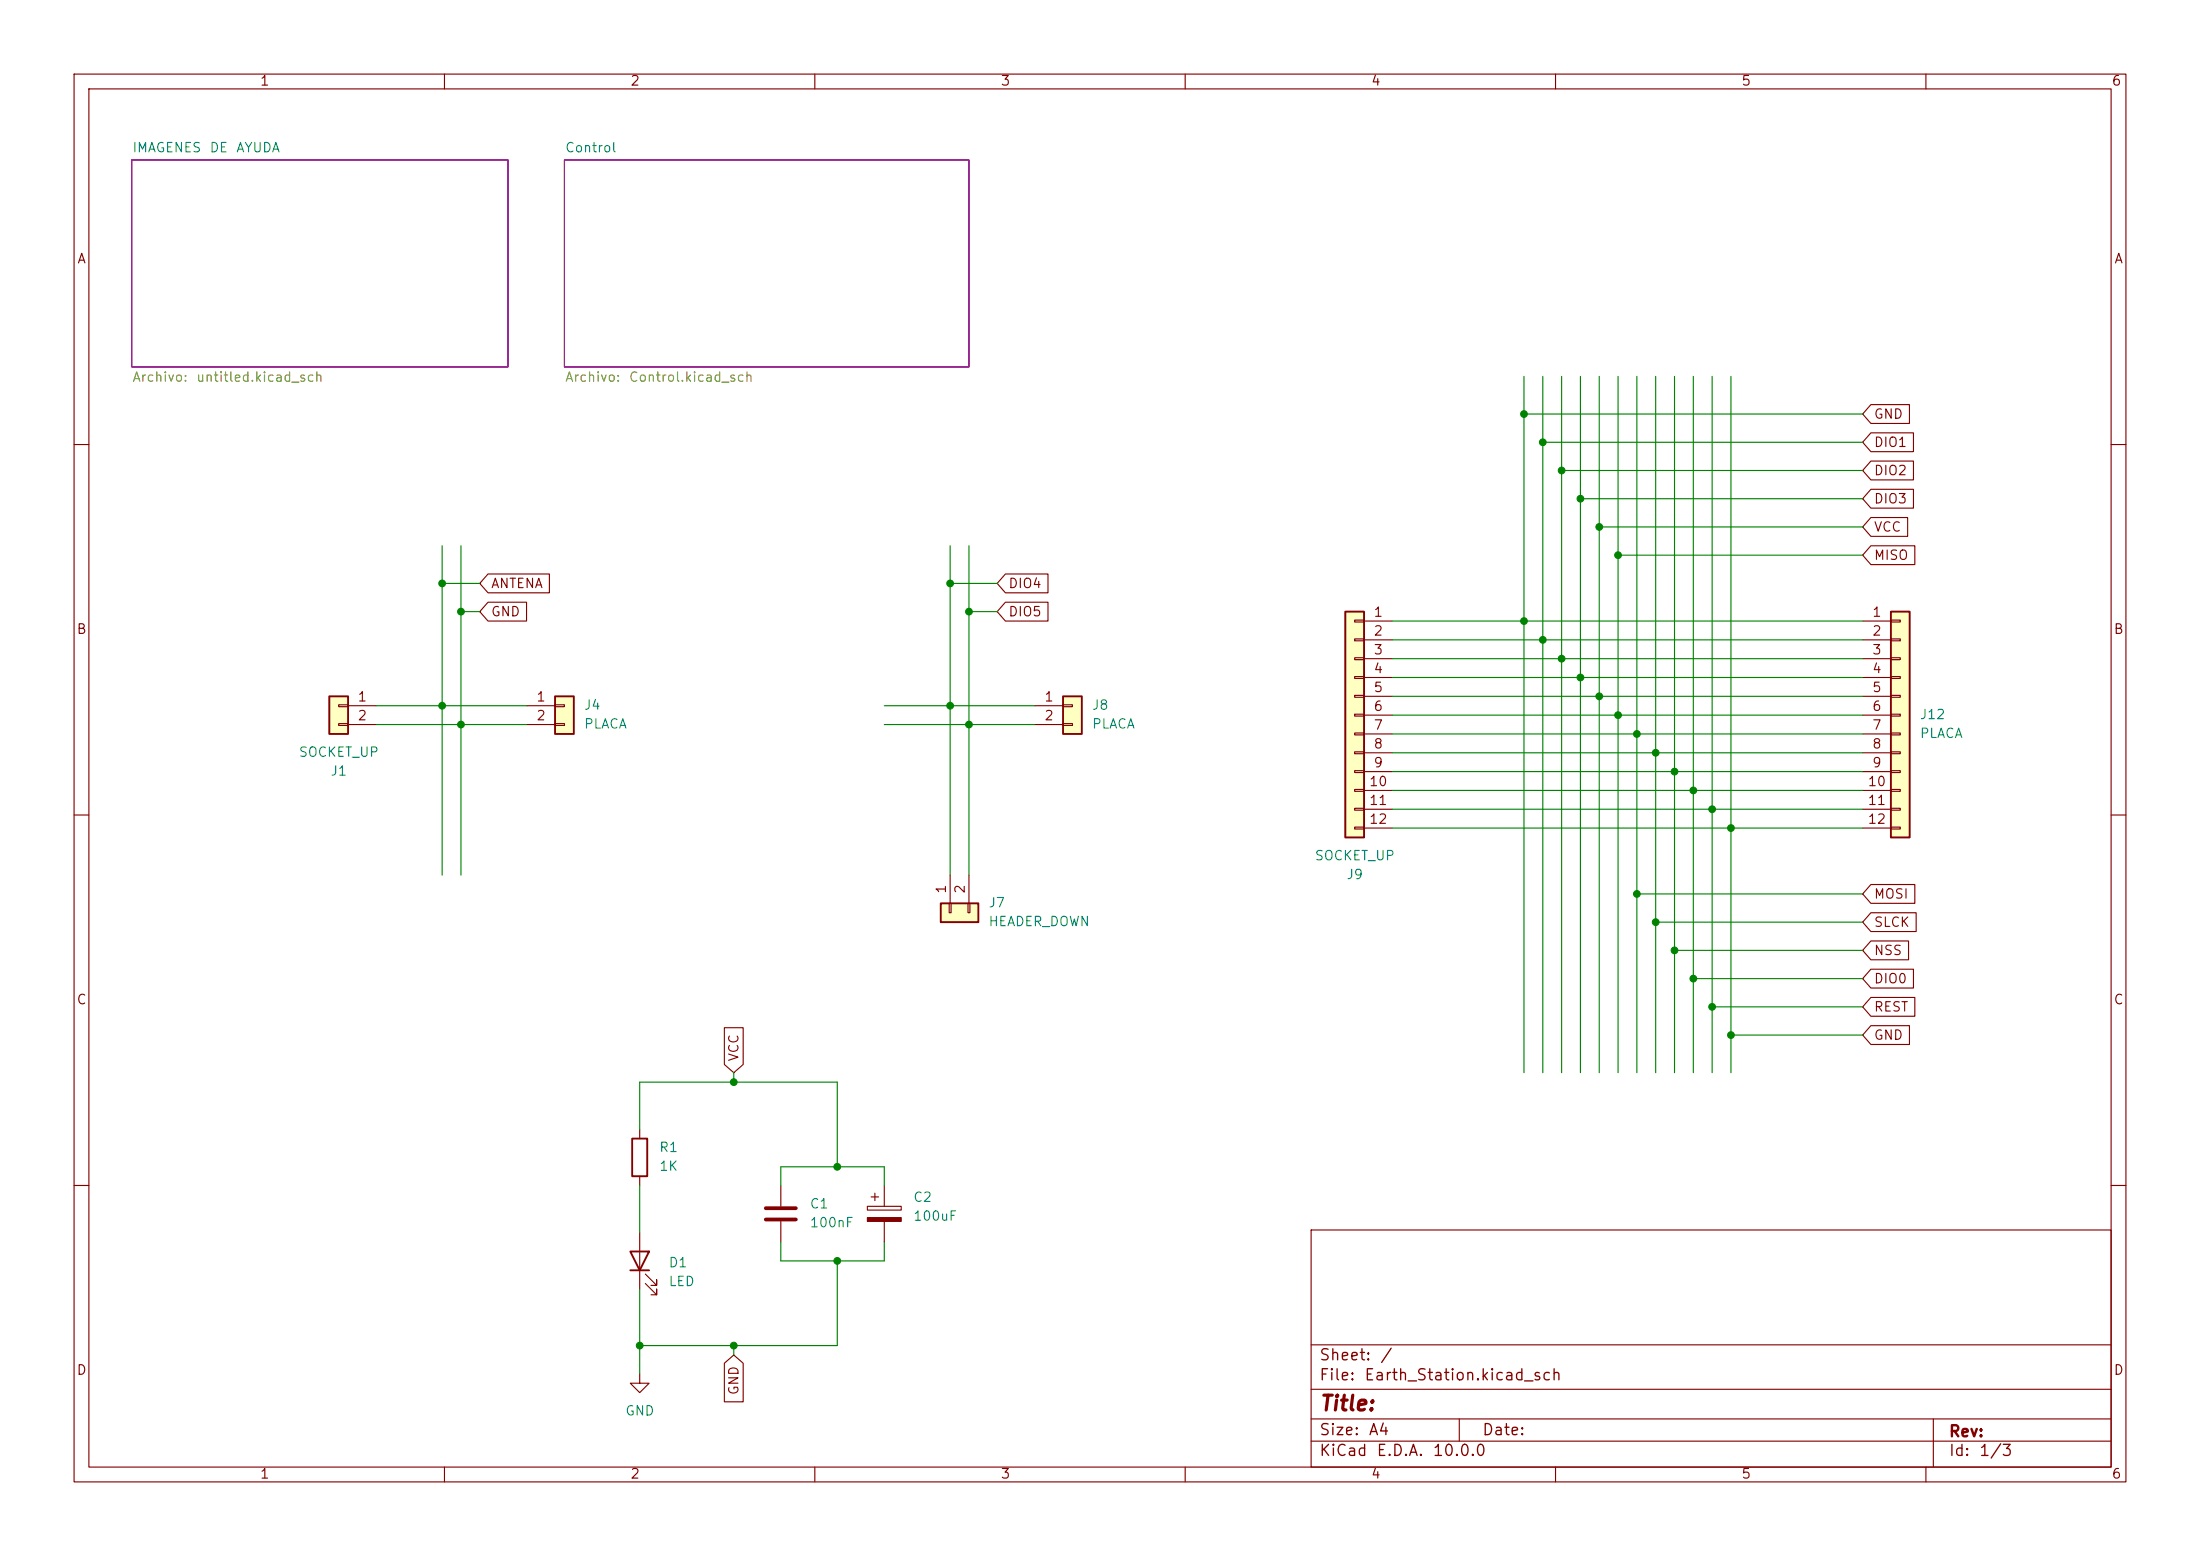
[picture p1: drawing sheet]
(kicad_sch
 (version 20260306)
 (generator "eeschema")
 (generator_version "10.0")
 (paper "A4")
 (lib_symbols
  (symbol "Connector_Generic:Conn_01x02"
   (pin_names
    (offset 1.016) (hide yes)) (exclude_from_sim no) (in_bom yes) (on_board yes)
   (in_pos_files yes)
   (duplicate_pin_numbers_are_jumpers no)
   (property "Reference" "J" (at 0 2.54 0) (show_name no) (do_not_autoplace no) (effects (font (size 1.27 1.27))))
   (property "Value" "Conn_01x02" (at 0 -5.08 0) (show_name no) (do_not_autoplace no) (effects (font (size 1.27 1.27))))
   (property "Footprint" "" (at 0 0 0) (show_name no) (do_not_autoplace no) (hide yes) (effects (font (size 1.27 1.27))))
   (property "Datasheet" "" (at 0 0 0) (show_name no) (do_not_autoplace no) (hide yes) (effects (font (size 1.27 1.27))))
   (property "Description" "Generic connector, single row, 01x02, script generated (kicad-library-utils/schlib/autogen/connector/)" (at 0 0 0) (show_name no) (do_not_autoplace no) (hide yes) (effects (font (size 1.27 1.27))))
   (symbol "Conn_01x02_1_1"
    (rectangle (start -1.27 1.27) (end 1.27 -3.81) (stroke (width 0.254) (type default)) (fill (type background)))
    (rectangle (start -1.27 0.127) (end 0 -0.127) (stroke (width 0.1524) (type default)) (fill (type none)))
    (rectangle (start -1.27 -2.413) (end 0 -2.667) (stroke (width 0.1524) (type default)) (fill (type none)))
    (pin passive line (at -5.08 0 0) (length 3.81) (name "Pin_1" (effects (font (size 1.27 1.27)))) (number "1" (effects (font (size 1.27 1.27)))))
    (pin passive line (at -5.08 -2.54 0) (length 3.81) (name "Pin_2" (effects (font (size 1.27 1.27)))) (number "2" (effects (font (size 1.27 1.27))))))
   (embedded_fonts no))
  (symbol "Connector_Generic:Conn_01x12"
   (pin_names
    (offset 1.016) (hide yes)) (exclude_from_sim no) (in_bom yes) (on_board yes)
   (in_pos_files yes)
   (duplicate_pin_numbers_are_jumpers no)
   (property "Reference" "J" (at 0 15.24 0) (show_name no) (do_not_autoplace no) (effects (font (size 1.27 1.27))))
   (property "Value" "Conn_01x12" (at 0 -17.78 0) (show_name no) (do_not_autoplace no) (effects (font (size 1.27 1.27))))
   (property "Footprint" "" (at 0 0 0) (show_name no) (do_not_autoplace no) (hide yes) (effects (font (size 1.27 1.27))))
   (property "Datasheet" "" (at 0 0 0) (show_name no) (do_not_autoplace no) (hide yes) (effects (font (size 1.27 1.27))))
   (property "Description" "Generic connector, single row, 01x12, script generated (kicad-library-utils/schlib/autogen/connector/)" (at 0 0 0) (show_name no) (do_not_autoplace no) (hide yes) (effects (font (size 1.27 1.27))))
   (symbol "Conn_01x12_1_1"
    (rectangle (start -1.27 13.97) (end 1.27 -16.51) (stroke (width 0.254) (type default)) (fill (type background)))
    (rectangle (start -1.27 12.827) (end 0 12.573) (stroke (width 0.1524) (type default)) (fill (type none)))
    (rectangle (start -1.27 10.287) (end 0 10.033) (stroke (width 0.1524) (type default)) (fill (type none)))
    (rectangle (start -1.27 7.747) (end 0 7.493) (stroke (width 0.1524) (type default)) (fill (type none)))
    (rectangle (start -1.27 5.207) (end 0 4.953) (stroke (width 0.1524) (type default)) (fill (type none)))
    (rectangle (start -1.27 2.667) (end 0 2.413) (stroke (width 0.1524) (type default)) (fill (type none)))
    (rectangle (start -1.27 0.127) (end 0 -0.127) (stroke (width 0.1524) (type default)) (fill (type none)))
    (rectangle (start -1.27 -2.413) (end 0 -2.667) (stroke (width 0.1524) (type default)) (fill (type none)))
    (rectangle (start -1.27 -4.953) (end 0 -5.207) (stroke (width 0.1524) (type default)) (fill (type none)))
    (rectangle (start -1.27 -7.493) (end 0 -7.747) (stroke (width 0.1524) (type default)) (fill (type none)))
    (rectangle (start -1.27 -10.033) (end 0 -10.287) (stroke (width 0.1524) (type default)) (fill (type none)))
    (rectangle (start -1.27 -12.573) (end 0 -12.827) (stroke (width 0.1524) (type default)) (fill (type none)))
    (rectangle (start -1.27 -15.113) (end 0 -15.367) (stroke (width 0.1524) (type default)) (fill (type none)))
    (pin passive line (at -5.08 12.7 0) (length 3.81) (name "Pin_1" (effects (font (size 1.27 1.27)))) (number "1" (effects (font (size 1.27 1.27)))))
    (pin passive line (at -5.08 10.16 0) (length 3.81) (name "Pin_2" (effects (font (size 1.27 1.27)))) (number "2" (effects (font (size 1.27 1.27)))))
    (pin passive line (at -5.08 7.62 0) (length 3.81) (name "Pin_3" (effects (font (size 1.27 1.27)))) (number "3" (effects (font (size 1.27 1.27)))))
    (pin passive line (at -5.08 5.08 0) (length 3.81) (name "Pin_4" (effects (font (size 1.27 1.27)))) (number "4" (effects (font (size 1.27 1.27)))))
    (pin passive line (at -5.08 2.54 0) (length 3.81) (name "Pin_5" (effects (font (size 1.27 1.27)))) (number "5" (effects (font (size 1.27 1.27)))))
    (pin passive line (at -5.08 0 0) (length 3.81) (name "Pin_6" (effects (font (size 1.27 1.27)))) (number "6" (effects (font (size 1.27 1.27)))))
    (pin passive line (at -5.08 -2.54 0) (length 3.81) (name "Pin_7" (effects (font (size 1.27 1.27)))) (number "7" (effects (font (size 1.27 1.27)))))
    (pin passive line (at -5.08 -5.08 0) (length 3.81) (name "Pin_8" (effects (font (size 1.27 1.27)))) (number "8" (effects (font (size 1.27 1.27)))))
    (pin passive line (at -5.08 -7.62 0) (length 3.81) (name "Pin_9" (effects (font (size 1.27 1.27)))) (number "9" (effects (font (size 1.27 1.27)))))
    (pin passive line (at -5.08 -10.16 0) (length 3.81) (name "Pin_10" (effects (font (size 1.27 1.27)))) (number "10" (effects (font (size 1.27 1.27)))))
    (pin passive line (at -5.08 -12.7 0) (length 3.81) (name "Pin_11" (effects (font (size 1.27 1.27)))) (number "11" (effects (font (size 1.27 1.27)))))
    (pin passive line (at -5.08 -15.24 0) (length 3.81) (name "Pin_12" (effects (font (size 1.27 1.27)))) (number "12" (effects (font (size 1.27 1.27))))))
   (embedded_fonts no))
  (symbol "Device:C"
   (pin_numbers (hide yes))
   (pin_names
    (offset 0.254)) (exclude_from_sim no) (in_bom yes) (on_board yes)
   (in_pos_files yes)
   (duplicate_pin_numbers_are_jumpers no)
   (property "Reference" "C" (at 0.635 2.54 0) (show_name no) (do_not_autoplace no) (effects (font (size 1.27 1.27)) (justify left)))
   (property "Value" "C" (at 0.635 -2.54 0) (show_name no) (do_not_autoplace no) (effects (font (size 1.27 1.27)) (justify left)))
   (property "Footprint" "" (at 0.9652 -3.81 0) (show_name no) (do_not_autoplace no) (hide yes) (effects (font (size 1.27 1.27))))
   (property "Datasheet" "" (at 0 0 0) (show_name no) (do_not_autoplace no) (hide yes) (effects (font (size 1.27 1.27))))
   (property "Description" "Unpolarized capacitor" (at 0 0 0) (show_name no) (do_not_autoplace no) (hide yes) (effects (font (size 1.27 1.27))))
   (symbol "C_0_1"
    (polyline (pts (xy -2.032 0.762) (xy 2.032 0.762)) (stroke (width 0.508) (type default)) (fill (type none)))
    (polyline (pts (xy -2.032 -0.762) (xy 2.032 -0.762)) (stroke (width 0.508) (type default)) (fill (type none))))
   (symbol "C_1_1"
    (pin passive line (at 0 3.81 270) (length 2.794) (name "" (effects (font (size 1.27 1.27)))) (number "1" (effects (font (size 1.27 1.27)))))
    (pin passive line (at 0 -3.81 90) (length 2.794) (name "" (effects (font (size 1.27 1.27)))) (number "2" (effects (font (size 1.27 1.27))))))
   (embedded_fonts no))
  (symbol "Device:C_Polarized"
   (pin_numbers (hide yes))
   (pin_names
    (offset 0.254)) (exclude_from_sim no) (in_bom yes) (on_board yes)
   (in_pos_files yes)
   (duplicate_pin_numbers_are_jumpers no)
   (property "Reference" "C" (at 0.635 2.54 0) (show_name no) (do_not_autoplace no) (effects (font (size 1.27 1.27)) (justify left)))
   (property "Value" "C_Polarized" (at 0.635 -2.54 0) (show_name no) (do_not_autoplace no) (effects (font (size 1.27 1.27)) (justify left)))
   (property "Footprint" "" (at 0.9652 -3.81 0) (show_name no) (do_not_autoplace no) (hide yes) (effects (font (size 1.27 1.27))))
   (property "Datasheet" "" (at 0 0 0) (show_name no) (do_not_autoplace no) (hide yes) (effects (font (size 1.27 1.27))))
   (property "Description" "Polarized capacitor" (at 0 0 0) (show_name no) (do_not_autoplace no) (hide yes) (effects (font (size 1.27 1.27))))
   (symbol "C_Polarized_0_1"
    (rectangle (start -2.286 0.508) (end 2.286 1.016) (stroke (width 0) (type default)) (fill (type none)))
    (polyline (pts (xy -1.778 2.286) (xy -0.762 2.286)) (stroke (width 0) (type default)) (fill (type none)))
    (polyline (pts (xy -1.27 2.794) (xy -1.27 1.778)) (stroke (width 0) (type default)) (fill (type none)))
    (rectangle (start 2.286 -0.508) (end -2.286 -1.016) (stroke (width 0) (type default)) (fill (type outline))))
   (symbol "C_Polarized_1_1"
    (pin passive line (at 0 3.81 270) (length 2.794) (name "" (effects (font (size 1.27 1.27)))) (number "1" (effects (font (size 1.27 1.27)))))
    (pin passive line (at 0 -3.81 90) (length 2.794) (name "" (effects (font (size 1.27 1.27)))) (number "2" (effects (font (size 1.27 1.27))))))
   (embedded_fonts no))
  (symbol "Device:LED"
   (pin_numbers (hide yes))
   (pin_names
    (offset 1.016) (hide yes)) (exclude_from_sim no) (in_bom yes) (on_board yes)
   (in_pos_files yes)
   (duplicate_pin_numbers_are_jumpers no)
   (property "Reference" "D" (at 0 2.54 0) (show_name no) (do_not_autoplace no) (effects (font (size 1.27 1.27))))
   (property "Value" "LED" (at 0 -2.54 0) (show_name no) (do_not_autoplace no) (effects (font (size 1.27 1.27))))
   (property "Footprint" "" (at 0 0 0) (show_name no) (do_not_autoplace no) (hide yes) (effects (font (size 1.27 1.27))))
   (property "Datasheet" "" (at 0 0 0) (show_name no) (do_not_autoplace no) (hide yes) (effects (font (size 1.27 1.27))))
   (property "Description" "Light emitting diode" (at 0 0 0) (show_name no) (do_not_autoplace no) (hide yes) (effects (font (size 1.27 1.27))))
   (symbol "LED_0_1"
    (polyline (pts (xy -3.048 -0.762) (xy -4.572 -2.286) (xy -3.81 -2.286) (xy -4.572 -2.286) (xy -4.572 -1.524)) (stroke (width 0) (type default)) (fill (type none)))
    (polyline (pts (xy -1.778 -0.762) (xy -3.302 -2.286) (xy -2.54 -2.286) (xy -3.302 -2.286) (xy -3.302 -1.524)) (stroke (width 0) (type default)) (fill (type none)))
    (polyline (pts (xy -1.27 0) (xy 1.27 0)) (stroke (width 0) (type default)) (fill (type none)))
    (polyline (pts (xy -1.27 -1.27) (xy -1.27 1.27)) (stroke (width 0.254) (type default)) (fill (type none)))
    (polyline (pts (xy 1.27 -1.27) (xy 1.27 1.27) (xy -1.27 0) (xy 1.27 -1.27)) (stroke (width 0.254) (type default)) (fill (type none))))
   (symbol "LED_1_1"
    (pin passive line (at -3.81 0 0) (length 2.54) (name "K" (effects (font (size 1.27 1.27)))) (number "1" (effects (font (size 1.27 1.27)))))
    (pin passive line (at 3.81 0 180) (length 2.54) (name "A" (effects (font (size 1.27 1.27)))) (number "2" (effects (font (size 1.27 1.27))))))
   (embedded_fonts no))
  (symbol "Device:R"
   (pin_numbers (hide yes))
   (pin_names
    (offset 0)) (exclude_from_sim no) (in_bom yes) (on_board yes)
   (in_pos_files yes)
   (duplicate_pin_numbers_are_jumpers no)
   (property "Reference" "R" (at 2.032 0 90) (show_name no) (do_not_autoplace no) (effects (font (size 1.27 1.27))))
   (property "Value" "R" (at 0 0 90) (show_name no) (do_not_autoplace no) (effects (font (size 1.27 1.27))))
   (property "Footprint" "" (at -1.778 0 90) (show_name no) (do_not_autoplace no) (hide yes) (effects (font (size 1.27 1.27))))
   (property "Datasheet" "" (at 0 0 0) (show_name no) (do_not_autoplace no) (hide yes) (effects (font (size 1.27 1.27))))
   (property "Description" "Resistor" (at 0 0 0) (show_name no) (do_not_autoplace no) (hide yes) (effects (font (size 1.27 1.27))))
   (symbol "R_0_1"
    (rectangle (start -1.016 -2.54) (end 1.016 2.54) (stroke (width 0.254) (type default)) (fill (type none))))
   (symbol "R_1_1"
    (pin passive line (at 0 3.81 270) (length 1.27) (name "" (effects (font (size 1.27 1.27)))) (number "1" (effects (font (size 1.27 1.27)))))
    (pin passive line (at 0 -3.81 90) (length 1.27) (name "" (effects (font (size 1.27 1.27)))) (number "2" (effects (font (size 1.27 1.27))))))
   (embedded_fonts no))
  (symbol "power:GND"
   (power global)
   (pin_names
    (offset 0)) (exclude_from_sim no) (in_bom yes) (on_board yes)
   (in_pos_files yes)
   (duplicate_pin_numbers_are_jumpers no)
   (property "Reference" "#PWR" (at 0 -6.35 0) (show_name no) (do_not_autoplace no) (hide yes) (effects (font (size 1.27 1.27))))
   (property "Value" "GND" (at 0 -3.81 0) (show_name no) (do_not_autoplace no) (effects (font (size 1.27 1.27))))
   (property "Footprint" "" (at 0 0 0) (show_name no) (do_not_autoplace no) (hide yes) (effects (font (size 1.27 1.27))))
   (property "Datasheet" "" (at 0 0 0) (show_name no) (do_not_autoplace no) (hide yes) (effects (font (size 1.27 1.27))))
   (property "Description" "Power symbol creates a global label with name \"GND\" , ground" (at 0 0 0) (show_name no) (do_not_autoplace no) (hide yes) (effects (font (size 1.27 1.27))))
   (symbol "GND_0_1"
    (polyline (pts (xy 0 0) (xy 0 -1.27) (xy 1.27 -1.27) (xy 0 -2.54) (xy -1.27 -1.27) (xy 0 -1.27)) (stroke (width 0) (type default)) (fill (type none))))
   (symbol "GND_1_1"
    (pin power_in line (at 0 0 270) (length 0) (hide yes) (name "GND" (effects (font (size 1.27 1.27)))) (number "1" (effects (font (size 1.27 1.27))))))
   (embedded_fonts no)))
 (junction
  (at 205.74 55.88)
  (diameter 0)
  (color 0 0 0 0))
 (junction
  (at 223.52 124.46)
  (diameter 0)
  (color 0 0 0 0))
 (junction
  (at 99.06 181.61)
  (diameter 0)
  (color 0 0 0 0))
 (junction
  (at 231.14 135.89)
  (diameter 0)
  (color 0 0 0 0))
 (junction
  (at 228.6 132.08)
  (diameter 0)
  (color 0 0 0 0))
 (junction
  (at 128.27 95.25)
  (diameter 0)
  (color 0 0 0 0))
 (junction
  (at 113.03 170.18)
  (diameter 0)
  (color 0 0 0 0))
 (junction
  (at 231.14 109.22)
  (diameter 0)
  (color 0 0 0 0))
 (junction
  (at 62.23 97.79)
  (diameter 0)
  (color 0 0 0 0))
 (junction
  (at 223.52 101.6)
  (diameter 0)
  (color 0 0 0 0))
 (junction
  (at 220.98 99.06)
  (diameter 0)
  (color 0 0 0 0))
 (junction
  (at 210.82 63.5)
  (diameter 0)
  (color 0 0 0 0))
 (junction
  (at 218.44 96.52)
  (diameter 0)
  (color 0 0 0 0))
 (junction
  (at 233.68 139.7)
  (diameter 0)
  (color 0 0 0 0))
 (junction
  (at 208.28 86.36)
  (diameter 0)
  (color 0 0 0 0))
 (junction
  (at 213.36 91.44)
  (diameter 0)
  (color 0 0 0 0))
 (junction
  (at 215.9 93.98)
  (diameter 0)
  (color 0 0 0 0))
 (junction
  (at 213.36 67.31)
  (diameter 0)
  (color 0 0 0 0))
 (junction
  (at 113.03 157.48)
  (diameter 0)
  (color 0 0 0 0))
 (junction
  (at 130.81 97.79)
  (diameter 0)
  (color 0 0 0 0))
 (junction
  (at 59.69 78.74)
  (diameter 0)
  (color 0 0 0 0))
 (junction
  (at 228.6 106.68)
  (diameter 0)
  (color 0 0 0 0))
 (junction
  (at 99.06 146.05)
  (diameter 0)
  (color 0 0 0 0))
 (junction
  (at 130.81 82.55)
  (diameter 0)
  (color 0 0 0 0))
 (junction
  (at 233.68 111.76)
  (diameter 0)
  (color 0 0 0 0))
 (junction
  (at 210.82 88.9)
  (diameter 0)
  (color 0 0 0 0))
 (junction
  (at 86.36 181.61)
  (diameter 0)
  (color 0 0 0 0))
 (junction
  (at 226.06 128.27)
  (diameter 0)
  (color 0 0 0 0))
 (junction
  (at 205.74 83.82)
  (diameter 0)
  (color 0 0 0 0))
 (junction
  (at 59.69 95.25)
  (diameter 0)
  (color 0 0 0 0))
 (junction
  (at 208.28 59.69)
  (diameter 0)
  (color 0 0 0 0))
 (junction
  (at 62.23 82.55)
  (diameter 0)
  (color 0 0 0 0))
 (junction
  (at 218.44 74.93)
  (diameter 0)
  (color 0 0 0 0))
 (junction
  (at 215.9 71.12)
  (diameter 0)
  (color 0 0 0 0))
 (junction
  (at 128.27 78.74)
  (diameter 0)
  (color 0 0 0 0))
 (junction
  (at 226.06 104.14)
  (diameter 0)
  (color 0 0 0 0))
 (junction
  (at 220.98 120.65)
  (diameter 0)
  (color 0 0 0 0))
 (wire
  (pts (xy 113.03 157.48) (xy 119.38 157.48))
  (stroke (width 0) (type default)))
 (wire
  (pts (xy 223.52 101.6) (xy 251.46 101.6))
  (stroke (width 0) (type default)))
 (wire
  (pts (xy 231.14 50.8) (xy 231.14 109.22))
  (stroke (width 0) (type default)))
 (wire
  (pts (xy 113.03 170.18) (xy 119.38 170.18))
  (stroke (width 0) (type default)))
 (wire
  (pts (xy 119.38 170.18) (xy 119.38 167.64))
  (stroke (width 0) (type default)))
 (wire
  (pts (xy 226.06 104.14) (xy 187.96 104.14))
  (stroke (width 0) (type default)))
 (wire
  (pts (xy 99.06 144.78) (xy 99.06 146.05))
  (stroke (width 0) (type default)))
 (wire
  (pts (xy 231.14 109.22) (xy 251.46 109.22))
  (stroke (width 0) (type default)))
 (wire
  (pts (xy 208.28 59.69) (xy 208.28 86.36))
  (stroke (width 0) (type default)))
 (wire
  (pts (xy 233.68 139.7) (xy 233.68 144.78))
  (stroke (width 0) (type default)))
 (wire
  (pts (xy 105.41 170.18) (xy 113.03 170.18))
  (stroke (width 0) (type default)))
 (wire
  (pts (xy 130.81 97.79) (xy 139.7 97.79))
  (stroke (width 0) (type default)))
 (wire
  (pts (xy 59.69 95.25) (xy 59.69 118.11))
  (stroke (width 0) (type default)))
 (wire
  (pts (xy 99.06 181.61) (xy 113.03 181.61))
  (stroke (width 0) (type default)))
 (wire
  (pts (xy 59.69 78.74) (xy 59.69 95.25))
  (stroke (width 0) (type default)))
 (wire
  (pts (xy 86.36 146.05) (xy 99.06 146.05))
  (stroke (width 0) (type default)))
 (wire
  (pts (xy 233.68 111.76) (xy 233.68 139.7))
  (stroke (width 0) (type default)))
 (wire
  (pts (xy 128.27 95.25) (xy 128.27 118.11))
  (stroke (width 0) (type default)))
 (wire
  (pts (xy 213.36 91.44) (xy 213.36 144.78))
  (stroke (width 0) (type default)))
 (wire
  (pts (xy 128.27 95.25) (xy 119.38 95.25))
  (stroke (width 0) (type default)))
 (wire
  (pts (xy 205.74 55.88) (xy 251.46 55.88))
  (stroke (width 0) (type default)))
 (wire
  (pts (xy 213.36 91.44) (xy 187.96 91.44))
  (stroke (width 0) (type default)))
 (wire
  (pts (xy 218.44 74.93) (xy 251.46 74.93))
  (stroke (width 0) (type default)))
 (wire
  (pts (xy 223.52 124.46) (xy 251.46 124.46))
  (stroke (width 0) (type default)))
 (wire
  (pts (xy 62.23 97.79) (xy 62.23 118.11))
  (stroke (width 0) (type default)))
 (wire
  (pts (xy 130.81 73.66) (xy 130.81 82.55))
  (stroke (width 0) (type default)))
 (wire
  (pts (xy 228.6 106.68) (xy 251.46 106.68))
  (stroke (width 0) (type default)))
 (wire
  (pts (xy 220.98 99.06) (xy 220.98 120.65))
  (stroke (width 0) (type default)))
 (wire
  (pts (xy 113.03 170.18) (xy 113.03 181.61))
  (stroke (width 0) (type default)))
 (wire
  (pts (xy 218.44 96.52) (xy 251.46 96.52))
  (stroke (width 0) (type default)))
 (wire
  (pts (xy 86.36 181.61) (xy 99.06 181.61))
  (stroke (width 0) (type default)))
 (wire
  (pts (xy 226.06 50.8) (xy 226.06 104.14))
  (stroke (width 0) (type default)))
 (wire
  (pts (xy 208.28 50.8) (xy 208.28 59.69))
  (stroke (width 0) (type default)))
 (wire
  (pts (xy 226.06 104.14) (xy 226.06 128.27))
  (stroke (width 0) (type default)))
 (wire
  (pts (xy 130.81 97.79) (xy 119.38 97.79))
  (stroke (width 0) (type default)))
 (wire
  (pts (xy 62.23 97.79) (xy 50.8 97.79))
  (stroke (width 0) (type default)))
 (wire
  (pts (xy 210.82 63.5) (xy 251.46 63.5))
  (stroke (width 0) (type default)))
 (wire
  (pts (xy 233.68 50.8) (xy 233.68 111.76))
  (stroke (width 0) (type default)))
 (wire
  (pts (xy 105.41 167.64) (xy 105.41 170.18))
  (stroke (width 0) (type default)))
 (wire
  (pts (xy 213.36 67.31) (xy 213.36 91.44))
  (stroke (width 0) (type default)))
 (wire
  (pts (xy 210.82 63.5) (xy 210.82 88.9))
  (stroke (width 0) (type default)))
 (wire
  (pts (xy 228.6 106.68) (xy 187.96 106.68))
  (stroke (width 0) (type default)))
 (wire
  (pts (xy 59.69 95.25) (xy 50.8 95.25))
  (stroke (width 0) (type default)))
 (wire
  (pts (xy 228.6 132.08) (xy 228.6 144.78))
  (stroke (width 0) (type default)))
 (wire
  (pts (xy 62.23 82.55) (xy 62.23 97.79))
  (stroke (width 0) (type default)))
 (wire
  (pts (xy 208.28 86.36) (xy 208.28 144.78))
  (stroke (width 0) (type default)))
 (wire
  (pts (xy 86.36 146.05) (xy 86.36 152.4))
  (stroke (width 0) (type default)))
 (wire
  (pts (xy 62.23 82.55) (xy 64.77 82.55))
  (stroke (width 0) (type default)))
 (wire
  (pts (xy 130.81 82.55) (xy 134.62 82.55))
  (stroke (width 0) (type default)))
 (wire
  (pts (xy 233.68 111.76) (xy 251.46 111.76))
  (stroke (width 0) (type default)))
 (wire
  (pts (xy 210.82 88.9) (xy 187.96 88.9))
  (stroke (width 0) (type default)))
 (wire
  (pts (xy 130.81 82.55) (xy 130.81 97.79))
  (stroke (width 0) (type default)))
 (wire
  (pts (xy 215.9 93.98) (xy 187.96 93.98))
  (stroke (width 0) (type default)))
 (wire
  (pts (xy 213.36 50.8) (xy 213.36 67.31))
  (stroke (width 0) (type default)))
 (wire
  (pts (xy 231.14 109.22) (xy 231.14 135.89))
  (stroke (width 0) (type default)))
 (wire
  (pts (xy 226.06 128.27) (xy 251.46 128.27))
  (stroke (width 0) (type default)))
 (wire
  (pts (xy 218.44 50.8) (xy 218.44 74.93))
  (stroke (width 0) (type default)))
 (wire
  (pts (xy 215.9 93.98) (xy 251.46 93.98))
  (stroke (width 0) (type default)))
 (wire
  (pts (xy 59.69 73.66) (xy 59.69 78.74))
  (stroke (width 0) (type default)))
 (wire
  (pts (xy 228.6 50.8) (xy 228.6 106.68))
  (stroke (width 0) (type default)))
 (wire
  (pts (xy 215.9 93.98) (xy 215.9 144.78))
  (stroke (width 0) (type default)))
 (wire
  (pts (xy 130.81 97.79) (xy 130.81 118.11))
  (stroke (width 0) (type default)))
 (wire
  (pts (xy 210.82 88.9) (xy 210.82 144.78))
  (stroke (width 0) (type default)))
 (wire
  (pts (xy 213.36 91.44) (xy 251.46 91.44))
  (stroke (width 0) (type default)))
 (wire
  (pts (xy 215.9 71.12) (xy 215.9 93.98))
  (stroke (width 0) (type default)))
 (wire
  (pts (xy 223.52 124.46) (xy 223.52 144.78))
  (stroke (width 0) (type default)))
 (wire
  (pts (xy 105.41 157.48) (xy 113.03 157.48))
  (stroke (width 0) (type default)))
 (wire
  (pts (xy 210.82 50.8) (xy 210.82 63.5))
  (stroke (width 0) (type default)))
 (wire
  (pts (xy 228.6 106.68) (xy 228.6 132.08))
  (stroke (width 0) (type default)))
 (wire
  (pts (xy 220.98 120.65) (xy 251.46 120.65))
  (stroke (width 0) (type default)))
 (wire
  (pts (xy 208.28 86.36) (xy 251.46 86.36))
  (stroke (width 0) (type default)))
 (wire
  (pts (xy 231.14 135.89) (xy 251.46 135.89))
  (stroke (width 0) (type default)))
 (wire
  (pts (xy 62.23 97.79) (xy 71.12 97.79))
  (stroke (width 0) (type default)))
 (wire
  (pts (xy 226.06 104.14) (xy 251.46 104.14))
  (stroke (width 0) (type default)))
 (wire
  (pts (xy 59.69 78.74) (xy 64.77 78.74))
  (stroke (width 0) (type default)))
 (wire
  (pts (xy 231.14 135.89) (xy 231.14 144.78))
  (stroke (width 0) (type default)))
 (wire
  (pts (xy 223.52 101.6) (xy 223.52 124.46))
  (stroke (width 0) (type default)))
 (wire
  (pts (xy 128.27 78.74) (xy 128.27 95.25))
  (stroke (width 0) (type default)))
 (wire
  (pts (xy 105.41 160.02) (xy 105.41 157.48))
  (stroke (width 0) (type default)))
 (wire
  (pts (xy 205.74 55.88) (xy 205.74 83.82))
  (stroke (width 0) (type default)))
 (wire
  (pts (xy 226.06 128.27) (xy 226.06 144.78))
  (stroke (width 0) (type default)))
 (wire
  (pts (xy 228.6 132.08) (xy 251.46 132.08))
  (stroke (width 0) (type default)))
 (wire
  (pts (xy 231.14 109.22) (xy 187.96 109.22))
  (stroke (width 0) (type default)))
 (wire
  (pts (xy 113.03 146.05) (xy 113.03 157.48))
  (stroke (width 0) (type default)))
 (wire
  (pts (xy 86.36 173.99) (xy 86.36 181.61))
  (stroke (width 0) (type default)))
 (wire
  (pts (xy 208.28 86.36) (xy 187.96 86.36))
  (stroke (width 0) (type default)))
 (wire
  (pts (xy 215.9 50.8) (xy 215.9 71.12))
  (stroke (width 0) (type default)))
 (wire
  (pts (xy 128.27 78.74) (xy 134.62 78.74))
  (stroke (width 0) (type default)))
 (wire
  (pts (xy 99.06 146.05) (xy 113.03 146.05))
  (stroke (width 0) (type default)))
 (wire
  (pts (xy 62.23 73.66) (xy 62.23 82.55))
  (stroke (width 0) (type default)))
 (wire
  (pts (xy 220.98 99.06) (xy 187.96 99.06))
  (stroke (width 0) (type default)))
 (wire
  (pts (xy 215.9 71.12) (xy 251.46 71.12))
  (stroke (width 0) (type default)))
 (wire
  (pts (xy 205.74 83.82) (xy 187.96 83.82))
  (stroke (width 0) (type default)))
 (wire
  (pts (xy 218.44 96.52) (xy 187.96 96.52))
  (stroke (width 0) (type default)))
 (wire
  (pts (xy 218.44 74.93) (xy 218.44 96.52))
  (stroke (width 0) (type default)))
 (wire
  (pts (xy 128.27 95.25) (xy 139.7 95.25))
  (stroke (width 0) (type default)))
 (wire
  (pts (xy 59.69 95.25) (xy 71.12 95.25))
  (stroke (width 0) (type default)))
 (wire
  (pts (xy 128.27 73.66) (xy 128.27 78.74))
  (stroke (width 0) (type default)))
 (wire
  (pts (xy 220.98 99.06) (xy 251.46 99.06))
  (stroke (width 0) (type default)))
 (wire
  (pts (xy 208.28 59.69) (xy 251.46 59.69))
  (stroke (width 0) (type default)))
 (wire
  (pts (xy 205.74 83.82) (xy 251.46 83.82))
  (stroke (width 0) (type default)))
 (wire
  (pts (xy 233.68 111.76) (xy 187.96 111.76))
  (stroke (width 0) (type default)))
 (wire
  (pts (xy 223.52 101.6) (xy 187.96 101.6))
  (stroke (width 0) (type default)))
 (wire
  (pts (xy 205.74 50.8) (xy 205.74 55.88))
  (stroke (width 0) (type default)))
 (wire
  (pts (xy 86.36 160.02) (xy 86.36 166.37))
  (stroke (width 0) (type default)))
 (wire
  (pts (xy 119.38 157.48) (xy 119.38 160.02))
  (stroke (width 0) (type default)))
 (wire
  (pts (xy 99.06 182.88) (xy 99.06 181.61))
  (stroke (width 0) (type default)))
 (wire
  (pts (xy 205.74 83.82) (xy 205.74 144.78))
  (stroke (width 0) (type default)))
 (wire
  (pts (xy 218.44 96.52) (xy 218.44 144.78))
  (stroke (width 0) (type default)))
 (wire
  (pts (xy 213.36 67.31) (xy 251.46 67.31))
  (stroke (width 0) (type default)))
 (wire
  (pts (xy 233.68 139.7) (xy 251.46 139.7))
  (stroke (width 0) (type default)))
 (wire
  (pts (xy 220.98 50.8) (xy 220.98 99.06))
  (stroke (width 0) (type default)))
 (wire
  (pts (xy 223.52 50.8) (xy 223.52 101.6))
  (stroke (width 0) (type default)))
 (wire
  (pts (xy 220.98 120.65) (xy 220.98 144.78))
  (stroke (width 0) (type default)))
 (wire
  (pts (xy 210.82 88.9) (xy 251.46 88.9))
  (stroke (width 0) (type default)))
 (wire
  (pts (xy 86.36 181.61) (xy 86.36 185.42))
  (stroke (width 0) (type default)))
 (global_label "MISO"
  (shape input)
  (at 251.46 74.93 0)
  (fields_autoplaced yes)
  (effects (font (size 1.27 1.27)) (justify left))
  (property "Intersheetrefs" "${INTERSHEET_REFS}" (at 259.0414 74.93 0) (hide yes) (show_name no) (do_not_autoplace no) (effects (font (size 1.27 1.27)) (justify left))))
 (global_label "VCC"
  (shape input)
  (at 251.46 71.12 0)
  (fields_autoplaced yes)
  (effects (font (size 1.27 1.27)) (justify left))
  (property "Intersheetrefs" "${INTERSHEET_REFS}" (at 258.0738 71.12 0) (hide yes) (show_name no) (do_not_autoplace no) (effects (font (size 1.27 1.27)) (justify left))))
 (global_label "DIO4"
  (shape input)
  (at 134.62 78.74 0)
  (fields_autoplaced yes)
  (effects (font (size 1.27 1.27)) (justify left))
  (property "Intersheetrefs" "${INTERSHEET_REFS}" (at 141.4479 78.6606 0) (hide yes) (show_name no) (do_not_autoplace no) (effects (font (size 1.27 1.27)) (justify left))))
 (global_label "GND"
  (shape input)
  (at 251.46 55.88 0)
  (fields_autoplaced yes)
  (effects (font (size 1.27 1.27)) (justify left))
  (property "Intersheetrefs" "${INTERSHEET_REFS}" (at 258.3157 55.88 0) (hide yes) (show_name no) (do_not_autoplace no) (effects (font (size 1.27 1.27)) (justify left))))
 (global_label "NSS"
  (shape input)
  (at 251.46 128.27 0)
  (fields_autoplaced yes)
  (effects (font (size 1.27 1.27)) (justify left))
  (property "Intersheetrefs" "${INTERSHEET_REFS}" (at 258.1947 128.27 0) (hide yes) (show_name no) (do_not_autoplace no) (effects (font (size 1.27 1.27)) (justify left))))
 (global_label "GND"
  (shape input)
  (at 64.77 82.55 0)
  (fields_autoplaced yes)
  (effects (font (size 1.27 1.27)) (justify left))
  (property "Intersheetrefs" "${INTERSHEET_REFS}" (at 71.0536 82.4706 0) (hide yes) (show_name no) (do_not_autoplace no) (effects (font (size 1.27 1.27)) (justify left))))
 (global_label "DIO5"
  (shape input)
  (at 134.62 82.55 0)
  (fields_autoplaced yes)
  (effects (font (size 1.27 1.27)) (justify left))
  (property "Intersheetrefs" "${INTERSHEET_REFS}" (at 141.4479 82.4706 0) (hide yes) (show_name no) (do_not_autoplace no) (effects (font (size 1.27 1.27)) (justify left))))
 (global_label "DIO2"
  (shape input)
  (at 251.46 63.5 0)
  (fields_autoplaced yes)
  (effects (font (size 1.27 1.27)) (justify left))
  (property "Intersheetrefs" "${INTERSHEET_REFS}" (at 258.86 63.5 0) (hide yes) (show_name no) (do_not_autoplace no) (effects (font (size 1.27 1.27)) (justify left))))
 (global_label "DIO1"
  (shape input)
  (at 251.46 59.69 0)
  (fields_autoplaced yes)
  (effects (font (size 1.27 1.27)) (justify left))
  (property "Intersheetrefs" "${INTERSHEET_REFS}" (at 258.86 59.69 0) (hide yes) (show_name no) (do_not_autoplace no) (effects (font (size 1.27 1.27)) (justify left))))
 (global_label "ANTENA"
  (shape input)
  (at 64.77 78.74 0)
  (fields_autoplaced yes)
  (effects (font (size 1.27 1.27)) (justify left))
  (property "Intersheetrefs" "${INTERSHEET_REFS}" (at 74.1379 78.6606 0) (hide yes) (show_name no) (do_not_autoplace no) (effects (font (size 1.27 1.27)) (justify left))))
 (global_label "GND"
  (shape input)
  (at 251.46 139.7 0)
  (fields_autoplaced yes)
  (effects (font (size 1.27 1.27)) (justify left))
  (property "Intersheetrefs" "${INTERSHEET_REFS}" (at 258.3157 139.7 0) (hide yes) (show_name no) (do_not_autoplace no) (effects (font (size 1.27 1.27)) (justify left))))
 (global_label "SLCK"
  (shape input)
  (at 251.46 124.46 0)
  (fields_autoplaced yes)
  (effects (font (size 1.27 1.27)) (justify left))
  (property "Intersheetrefs" "${INTERSHEET_REFS}" (at 259.2228 124.46 0) (hide yes) (show_name no) (do_not_autoplace no) (effects (font (size 1.27 1.27)) (justify left))))
 (global_label "MOSI"
  (shape input)
  (at 251.46 120.65 0)
  (fields_autoplaced yes)
  (effects (font (size 1.27 1.27)) (justify left))
  (property "Intersheetrefs" "${INTERSHEET_REFS}" (at 259.0414 120.65 0) (hide yes) (show_name no) (do_not_autoplace no) (effects (font (size 1.27 1.27)) (justify left))))
 (global_label "GND"
  (shape input)
  (at 99.06 182.88 270)
  (fields_autoplaced yes)
  (effects (font (size 1.27 1.27)) (justify right))
  (property "Intersheetrefs" "${INTERSHEET_REFS}" (at 99.06 189.7357 90) (hide yes) (show_name no) (do_not_autoplace no) (effects (font (size 1.27 1.27)) (justify right))))
 (global_label "DIO0"
  (shape input)
  (at 251.46 132.08 0)
  (fields_autoplaced yes)
  (effects (font (size 1.27 1.27)) (justify left))
  (property "Intersheetrefs" "${INTERSHEET_REFS}" (at 258.86 132.08 0) (hide yes) (show_name no) (do_not_autoplace no) (effects (font (size 1.27 1.27)) (justify left))))
 (global_label "DIO3"
  (shape input)
  (at 251.46 67.31 0)
  (fields_autoplaced yes)
  (effects (font (size 1.27 1.27)) (justify left))
  (property "Intersheetrefs" "${INTERSHEET_REFS}" (at 258.86 67.31 0) (hide yes) (show_name no) (do_not_autoplace no) (effects (font (size 1.27 1.27)) (justify left))))
 (global_label "VCC"
  (shape input)
  (at 99.06 144.78 90)
  (fields_autoplaced yes)
  (effects (font (size 1.27 1.27)) (justify left))
  (property "Intersheetrefs" "${INTERSHEET_REFS}" (at 99.06 138.1662 90) (hide yes) (show_name no) (do_not_autoplace no) (effects (font (size 1.27 1.27)) (justify left))))
 (global_label "REST"
  (shape input)
  (at 251.46 135.89 0)
  (fields_autoplaced yes)
  (effects (font (size 1.27 1.27)) (justify left))
  (property "Intersheetrefs" "${INTERSHEET_REFS}" (at 259.0413 135.89 0) (hide yes) (show_name no) (do_not_autoplace no) (effects (font (size 1.27 1.27)) (justify left))))
 (symbol
  (lib_id "power:GND")
  (at 86.36 185.42 0)
  (unit 1)
  (body_style 1)
  (exclude_from_sim no)
  (in_bom yes)
  (on_board yes)
  (in_pos_files yes)
  (dnp no)
  (fields_autoplaced yes)
  (property "Reference" "#PWR01" (at 86.36 191.77 0) (hide yes) (show_name no) (do_not_autoplace no) (effects (font (size 1.27 1.27))))
  (property "Value" "GND" (at 86.36 190.5 0) (show_name no) (do_not_autoplace no) (effects (font (size 1.27 1.27))))
  (property "Footprint" "" (at 86.36 185.42 0) (hide yes) (show_name no) (do_not_autoplace no) (effects (font (size 1.27 1.27))))
  (property "Datasheet" "" (at 86.36 185.42 0) (hide yes) (show_name no) (do_not_autoplace no) (effects (font (size 1.27 1.27))))
  (property "Description" "" (at 86.36 185.42 0) (hide yes) (show_name no) (do_not_autoplace no) (effects (font (size 1.27 1.27))))
  (pin "1"))
 (symbol
  (lib_id "Connector_Generic:Conn_01x02")
  (at 45.72 95.25 0)
  (mirror y)
  (unit 1)
  (body_style 1)
  (exclude_from_sim no)
  (in_bom yes)
  (on_board yes)
  (in_pos_files yes)
  (dnp no)
  (property "Reference" "J1" (at 45.72 104.14 0) (show_name no) (do_not_autoplace no) (effects (font (size 1.27 1.27))))
  (property "Value" "SOCKET_UP" (at 45.72 101.6 0) (show_name no) (do_not_autoplace no) (effects (font (size 1.27 1.27))))
  (property "Footprint" "Connector_PinSocket_2.54mm:PinSocket_1x02_P2.54mm_Vertical" (at 45.72 95.25 0) (hide yes) (show_name no) (do_not_autoplace no) (effects (font (size 1.27 1.27))))
  (property "Datasheet" "" (at 45.72 95.25 0) (hide yes) (show_name no) (do_not_autoplace no) (effects (font (size 1.27 1.27))))
  (property "Description" "" (at 45.72 95.25 0) (hide yes) (show_name no) (do_not_autoplace no) (effects (font (size 1.27 1.27))))
  (pin "1")
  (pin "2"))
 (symbol
  (lib_id "Connector_Generic:Conn_01x02")
  (at 144.78 95.25 0)
  (unit 1)
  (body_style 1)
  (exclude_from_sim no)
  (in_bom yes)
  (on_board yes)
  (in_pos_files yes)
  (dnp no)
  (fields_autoplaced yes)
  (property "Reference" "J8" (at 147.32 95.2499 0) (show_name no) (do_not_autoplace no) (effects (font (size 1.27 1.27)) (justify left)))
  (property "Value" "PLACA" (at 147.32 97.7899 0) (show_name no) (do_not_autoplace no) (effects (font (size 1.27 1.27)) (justify left)))
  (property "Footprint" "Connector_PinHeader_1.27mm:PinHeader_1x02_P1.27mm_Vertical" (at 144.78 95.25 0) (hide yes) (show_name no) (do_not_autoplace no) (effects (font (size 1.27 1.27))))
  (property "Datasheet" "" (at 144.78 95.25 0) (hide yes) (show_name no) (do_not_autoplace no) (effects (font (size 1.27 1.27))))
  (property "Description" "" (at 144.78 95.25 0) (hide yes) (show_name no) (do_not_autoplace no) (effects (font (size 1.27 1.27))))
  (pin "1")
  (pin "2"))
 (symbol
  (lib_id "Connector_Generic:Conn_01x02")
  (at 128.27 123.19 90)
  (mirror x)
  (unit 1)
  (body_style 1)
  (exclude_from_sim no)
  (in_bom yes)
  (on_board yes)
  (in_pos_files yes)
  (dnp no)
  (fields_autoplaced yes)
  (property "Reference" "J7" (at 133.35 121.9199 90) (show_name no) (do_not_autoplace no) (effects (font (size 1.27 1.27)) (justify right)))
  (property "Value" "HEADER_DOWN" (at 133.35 124.4599 90) (show_name no) (do_not_autoplace no) (effects (font (size 1.27 1.27)) (justify right)))
  (property "Footprint" "Connector_PinHeader_2.54mm:PinHeader_1x02_P2.54mm_Vertical" (at 128.27 123.19 0) (hide yes) (show_name no) (do_not_autoplace no) (effects (font (size 1.27 1.27))))
  (property "Datasheet" "" (at 128.27 123.19 0) (hide yes) (show_name no) (do_not_autoplace no) (effects (font (size 1.27 1.27))))
  (property "Description" "" (at 128.27 123.19 0) (hide yes) (show_name no) (do_not_autoplace no) (effects (font (size 1.27 1.27))))
  (pin "1")
  (pin "2"))
 (symbol
  (lib_id "Connector_Generic:Conn_01x02")
  (at 76.2 95.25 0)
  (unit 1)
  (body_style 1)
  (exclude_from_sim no)
  (in_bom yes)
  (on_board yes)
  (in_pos_files yes)
  (dnp no)
  (fields_autoplaced yes)
  (property "Reference" "J4" (at 78.74 95.2499 0) (show_name no) (do_not_autoplace no) (effects (font (size 1.27 1.27)) (justify left)))
  (property "Value" "PLACA" (at 78.74 97.7899 0) (show_name no) (do_not_autoplace no) (effects (font (size 1.27 1.27)) (justify left)))
  (property "Footprint" "Connector_PinHeader_1.27mm:PinHeader_1x02_P1.27mm_Vertical" (at 76.2 95.25 0) (hide yes) (show_name no) (do_not_autoplace no) (effects (font (size 1.27 1.27))))
  (property "Datasheet" "" (at 76.2 95.25 0) (hide yes) (show_name no) (do_not_autoplace no) (effects (font (size 1.27 1.27))))
  (property "Description" "" (at 76.2 95.25 0) (hide yes) (show_name no) (do_not_autoplace no) (effects (font (size 1.27 1.27))))
  (pin "1")
  (pin "2"))
 (symbol
  (lib_id "Device:C_Polarized")
  (at 119.38 163.83 0)
  (unit 1)
  (body_style 1)
  (exclude_from_sim no)
  (in_bom yes)
  (on_board yes)
  (in_pos_files yes)
  (dnp no)
  (fields_autoplaced yes)
  (property "Reference" "C2" (at 123.19 161.671 0) (show_name no) (do_not_autoplace no) (effects (font (size 1.27 1.27)) (justify left)))
  (property "Value" "100uF" (at 123.19 164.211 0) (show_name no) (do_not_autoplace no) (effects (font (size 1.27 1.27)) (justify left)))
  (property "Footprint" "Capacitor_SMD:CP_Elec_5x3" (at 120.3452 167.64 0) (hide yes) (show_name no) (do_not_autoplace no) (effects (font (size 1.27 1.27))))
  (property "Datasheet" "" (at 119.38 163.83 0) (hide yes) (show_name no) (do_not_autoplace no) (effects (font (size 1.27 1.27))))
  (property "Description" "" (at 119.38 163.83 0) (hide yes) (show_name no) (do_not_autoplace no) (effects (font (size 1.27 1.27))))
  (pin "1")
  (pin "2"))
 (symbol
  (lib_id "Device:LED")
  (at 86.36 170.18 90)
  (unit 1)
  (body_style 1)
  (exclude_from_sim no)
  (in_bom yes)
  (on_board yes)
  (in_pos_files yes)
  (dnp no)
  (fields_autoplaced yes)
  (property "Reference" "D1" (at 90.17 170.4975 90) (show_name no) (do_not_autoplace no) (effects (font (size 1.27 1.27)) (justify right)))
  (property "Value" "LED" (at 90.17 173.0375 90) (show_name no) (do_not_autoplace no) (effects (font (size 1.27 1.27)) (justify right)))
  (property "Footprint" "LED_SMD:LED_0805_2012Metric_Pad1.15x1.40mm_HandSolder" (at 86.36 170.18 0) (hide yes) (show_name no) (do_not_autoplace no) (effects (font (size 1.27 1.27))))
  (property "Datasheet" "" (at 86.36 170.18 0) (hide yes) (show_name no) (do_not_autoplace no) (effects (font (size 1.27 1.27))))
  (property "Description" "" (at 86.36 170.18 0) (hide yes) (show_name no) (do_not_autoplace no) (effects (font (size 1.27 1.27))))
  (pin "1")
  (pin "2"))
 (symbol
  (lib_id "Device:R")
  (at 86.36 156.21 0)
  (unit 1)
  (body_style 1)
  (exclude_from_sim no)
  (in_bom yes)
  (on_board yes)
  (in_pos_files yes)
  (dnp no)
  (fields_autoplaced yes)
  (property "Reference" "R1" (at 88.9 154.94 0) (show_name no) (do_not_autoplace no) (effects (font (size 1.27 1.27)) (justify left)))
  (property "Value" "1K" (at 88.9 157.48 0) (show_name no) (do_not_autoplace no) (effects (font (size 1.27 1.27)) (justify left)))
  (property "Footprint" "Resistor_SMD:R_0805_2012Metric_Pad1.20x1.40mm_HandSolder" (at 84.582 156.21 90) (hide yes) (show_name no) (do_not_autoplace no) (effects (font (size 1.27 1.27))))
  (property "Datasheet" "" (at 86.36 156.21 0) (hide yes) (show_name no) (do_not_autoplace no) (effects (font (size 1.27 1.27))))
  (property "Description" "" (at 86.36 156.21 0) (hide yes) (show_name no) (do_not_autoplace no) (effects (font (size 1.27 1.27))))
  (pin "1")
  (pin "2"))
 (symbol
  (lib_id "Connector_Generic:Conn_01x12")
  (at 256.54 96.52 0)
  (unit 1)
  (body_style 1)
  (exclude_from_sim no)
  (in_bom yes)
  (on_board yes)
  (in_pos_files yes)
  (dnp no)
  (fields_autoplaced yes)
  (property "Reference" "J12" (at 259.08 96.5199 0) (show_name no) (do_not_autoplace no) (effects (font (size 1.27 1.27)) (justify left)))
  (property "Value" "PLACA" (at 259.08 99.0599 0) (show_name no) (do_not_autoplace no) (effects (font (size 1.27 1.27)) (justify left)))
  (property "Footprint" "Connector_PinHeader_1.27mm:PinHeader_1x12_P1.27mm_Vertical" (at 256.54 96.52 0) (hide yes) (show_name no) (do_not_autoplace no) (effects (font (size 1.27 1.27))))
  (property "Datasheet" "" (at 256.54 96.52 0) (hide yes) (show_name no) (do_not_autoplace no) (effects (font (size 1.27 1.27))))
  (property "Description" "" (at 256.54 96.52 0) (hide yes) (show_name no) (do_not_autoplace no) (effects (font (size 1.27 1.27))))
  (pin "1")
  (pin "10")
  (pin "11")
  (pin "12")
  (pin "2")
  (pin "3")
  (pin "4")
  (pin "5")
  (pin "6")
  (pin "7")
  (pin "8")
  (pin "9"))
 (symbol
  (lib_id "Device:C")
  (at 105.41 163.83 0)
  (unit 1)
  (body_style 1)
  (exclude_from_sim no)
  (in_bom yes)
  (on_board yes)
  (in_pos_files yes)
  (dnp no)
  (fields_autoplaced yes)
  (property "Reference" "C1" (at 109.22 162.56 0) (show_name no) (do_not_autoplace no) (effects (font (size 1.27 1.27)) (justify left)))
  (property "Value" "100nF" (at 109.22 165.1 0) (show_name no) (do_not_autoplace no) (effects (font (size 1.27 1.27)) (justify left)))
  (property "Footprint" "Capacitor_SMD:C_0805_2012Metric" (at 106.3752 167.64 0) (hide yes) (show_name no) (do_not_autoplace no) (effects (font (size 1.27 1.27))))
  (property "Datasheet" "" (at 105.41 163.83 0) (hide yes) (show_name no) (do_not_autoplace no) (effects (font (size 1.27 1.27))))
  (property "Description" "" (at 105.41 163.83 0) (hide yes) (show_name no) (do_not_autoplace no) (effects (font (size 1.27 1.27))))
  (pin "1")
  (pin "2"))
 (symbol
  (lib_id "Connector_Generic:Conn_01x12")
  (at 182.88 96.52 0)
  (mirror y)
  (unit 1)
  (body_style 1)
  (exclude_from_sim no)
  (in_bom yes)
  (on_board yes)
  (in_pos_files yes)
  (dnp no)
  (property "Reference" "J9" (at 182.88 118.11 0) (show_name no) (do_not_autoplace no) (effects (font (size 1.27 1.27))))
  (property "Value" "SOCKET_UP" (at 182.88 115.57 0) (show_name no) (do_not_autoplace no) (effects (font (size 1.27 1.27))))
  (property "Footprint" "Connector_PinSocket_2.54mm:PinSocket_1x12_P2.54mm_Vertical" (at 182.88 96.52 0) (hide yes) (show_name no) (do_not_autoplace no) (effects (font (size 1.27 1.27))))
  (property "Datasheet" "" (at 182.88 96.52 0) (hide yes) (show_name no) (do_not_autoplace no) (effects (font (size 1.27 1.27))))
  (property "Description" "" (at 182.88 96.52 0) (hide yes) (show_name no) (do_not_autoplace no) (effects (font (size 1.27 1.27))))
  (pin "1")
  (pin "10")
  (pin "11")
  (pin "12")
  (pin "2")
  (pin "3")
  (pin "4")
  (pin "5")
  (pin "6")
  (pin "7")
  (pin "8")
  (pin "9"))
 (sheet
  (at 17.78 21.59)
  (size 50.8 27.94)
  (exclude_from_sim no)
  (in_bom yes)
  (on_board yes)
  (dnp no)
  (fields_autoplaced yes)
  (stroke (width 0.1524) (type solid))
  (fill (color 0 0 0 0))
  (property "Sheetname" "IMAGENES DE AYUDA" (at 17.78 20.8784 0) (show_name no) (do_not_autoplace no) (effects (font (size 1.27 1.27)) (justify left bottom)))
  (property "Sheetfile" "untitled.kicad_sch" (at 17.78 50.1146 0) (show_name no) (do_not_autoplace no) (effects (font (size 1.27 1.27)) (justify left top))))
 (sheet
  (at 76.2 21.59)
  (size 54.61 27.94)
  (exclude_from_sim no)
  (in_bom yes)
  (on_board yes)
  (dnp no)
  (fields_autoplaced yes)
  (stroke (width 0.1524) (type solid))
  (fill (color 0 0 0 0))
  (property "Sheetname" "Control" (at 76.2 20.8784 0) (show_name no) (do_not_autoplace no) (effects (font (size 1.27 1.27)) (justify left bottom)))
  (property "Sheetfile" "Control.kicad_sch" (at 76.2 50.1146 0) (show_name no) (do_not_autoplace no) (effects (font (size 1.27 1.27)) (justify left top))))
 (sheet_instances
  (path ""
   (page "1")))
 (embedded_fonts no))
